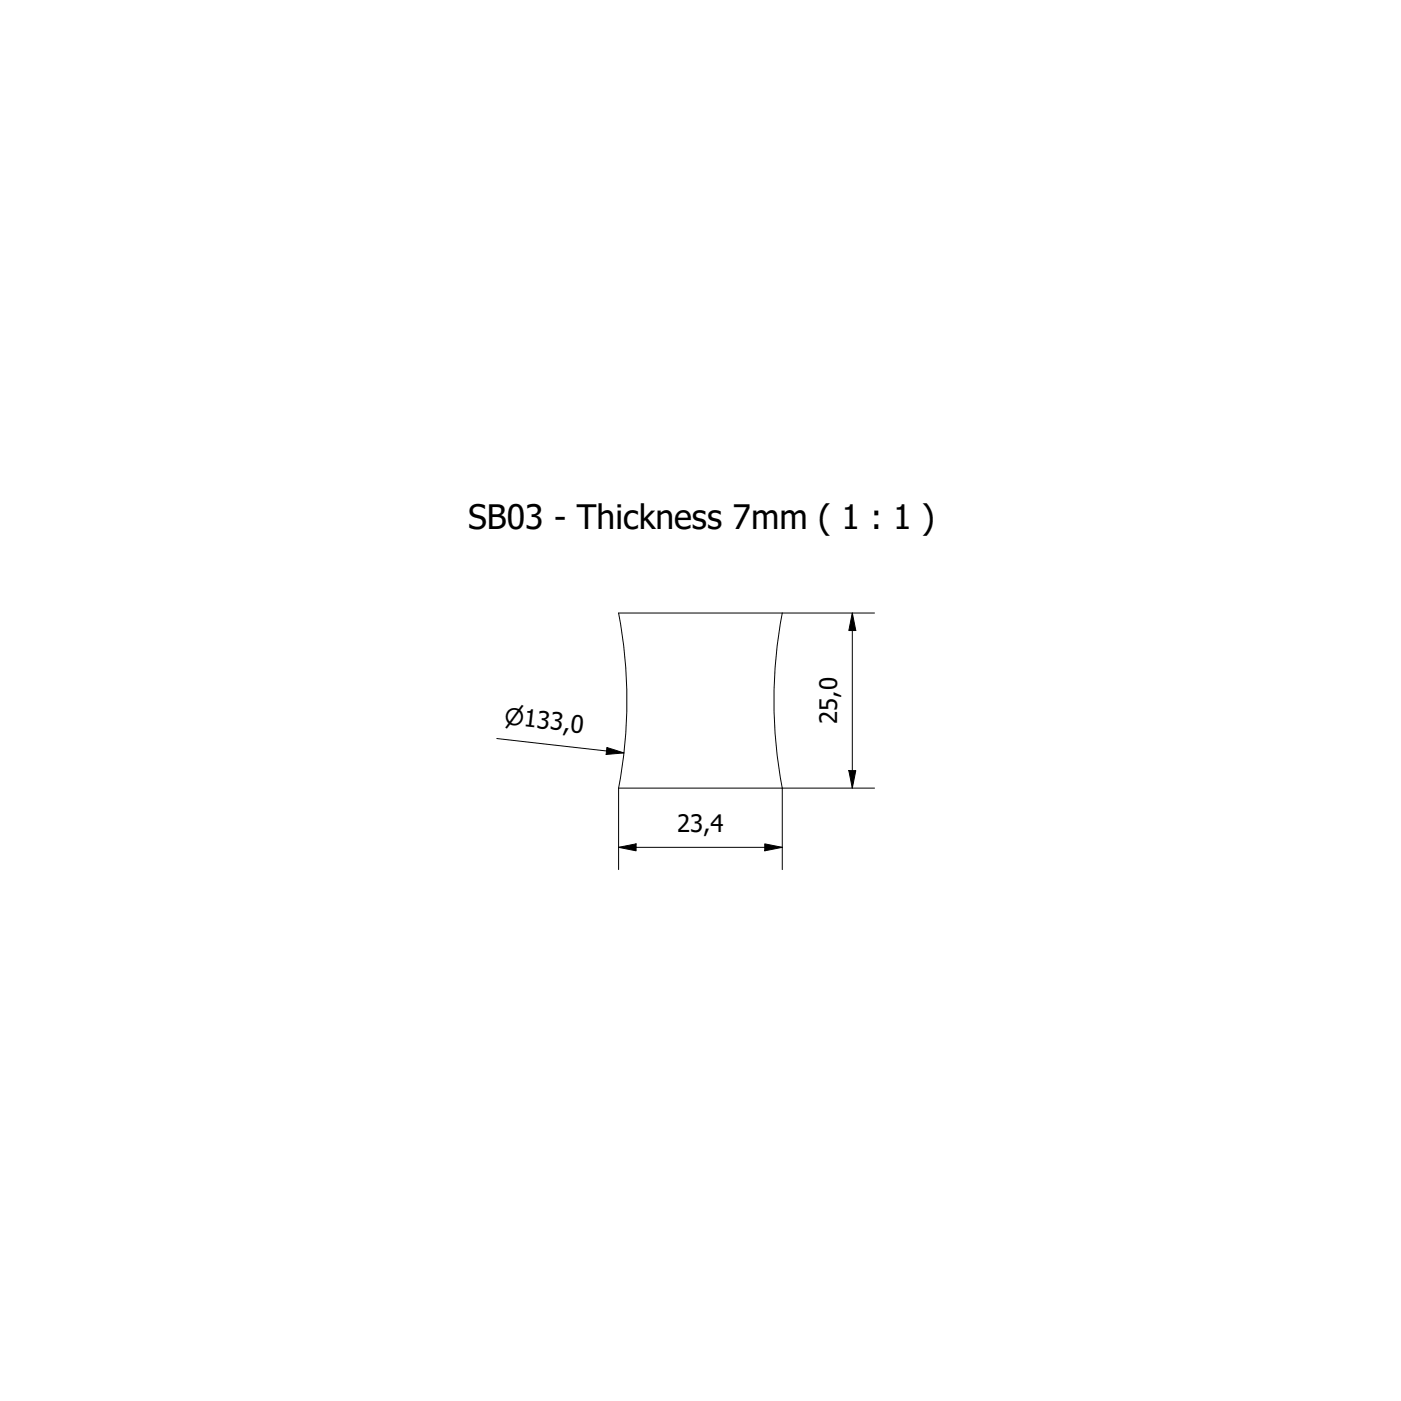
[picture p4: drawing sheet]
<svg xmlns="http://www.w3.org/2000/svg" width="200mm" height="200mm" viewBox="0 0 200 200" stroke-linecap="round" stroke-linejoin="round" font-family="sans-serif">
<!-- layer: Visible (ISO) -->
<path d="M88.3 112.5h23.4M111.7 112.5a66.5 66.5 0 0 1 0-25h-23.4a66.5 66.5 0 0 1 0 25" fill="none" stroke="#000" stroke-width=".14"/>
<!-- layer: Dimension (ISO) -->
<path d="M111.7 87.5h13.2M121.7 87.5l.5 2.5h-1zM121.7 87.5v25M70.9 105.4l18.2 2.1M86.6 106.7l2.5 .8-2.6 .2zM88.3 112.5v11.7M121.2 110h1l-.5 2.5zM124.9 112.5h-13.2v11.7M88.3 121l2.5-.5v1zM88.3 121h23.4M109.2 120.5l2.5 .5-2.5 .5z" fill="none" stroke="#000" stroke-width=".14"/>
<path d="M121.7 87.5l.5 2.5h-1zM86.6 106.7l2.5 .8-2.6 .2zM121.2 110h1l-.5 2.5zM88.3 121l2.5-.5v1zM109.2 120.5l2.5 .5-2.5 .5z" fill="#000"/>
<text font-size="4.8" x="66.8" y="75.6">SB03 - Thickness 7mm ( 1 : 1 )</text>
<g font-size="3.4">
<text x="119.5" y="103.4" transform="rotate(-90 119.5 103.4)">25,0</text>
<text x="96.7" y="118.8">23,4</text>
</g>
<text font-size="3.3" x="71.9" y="103.4" transform="rotate(7 71.9 103.4)">⌀133,0</text>
</svg>
